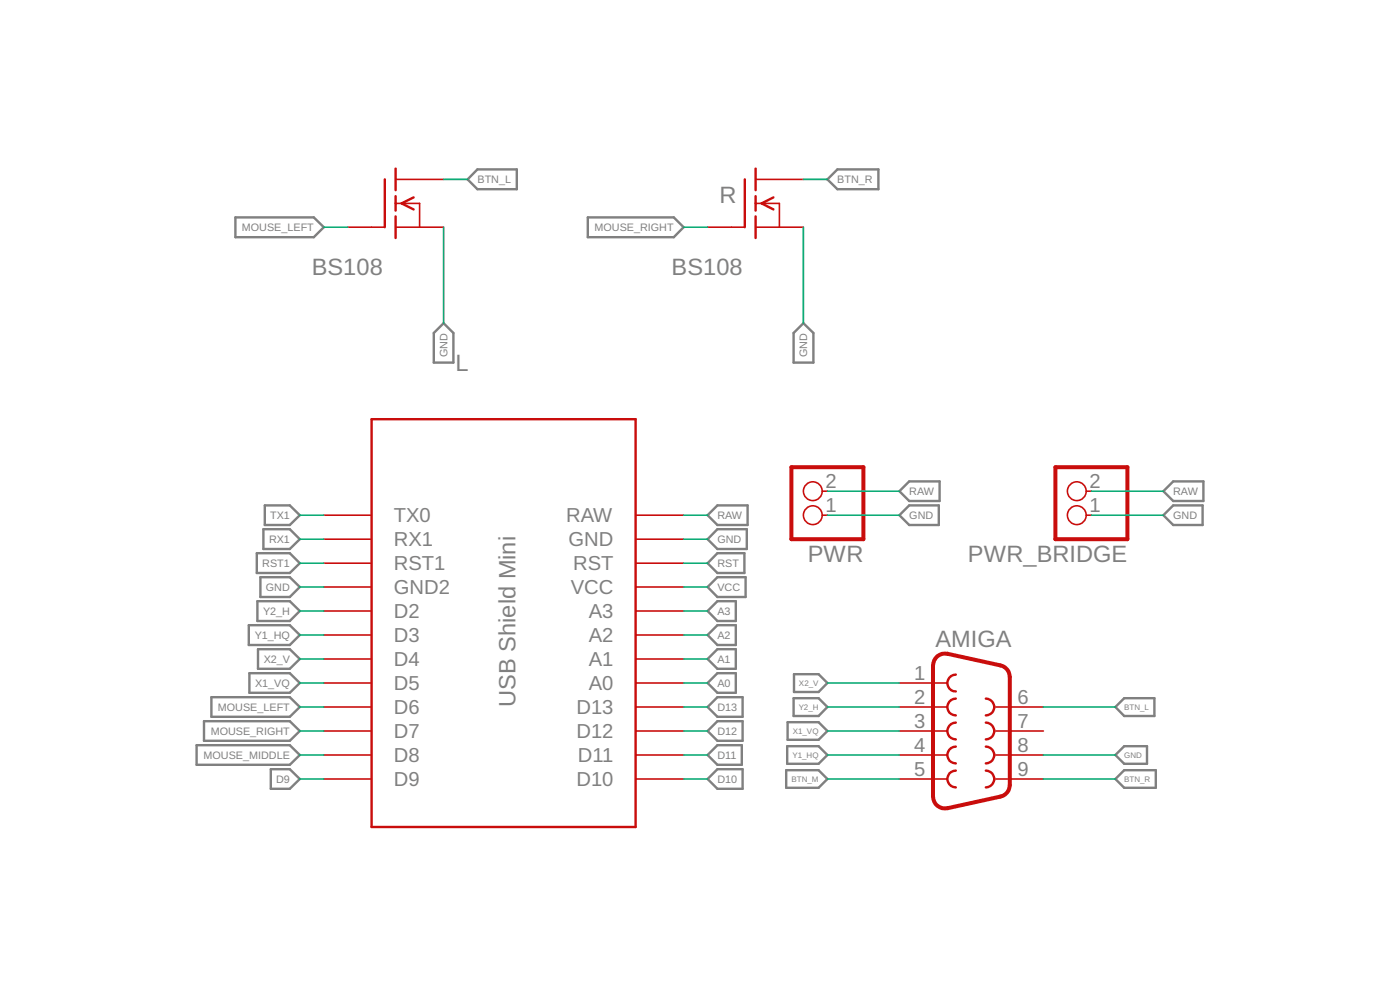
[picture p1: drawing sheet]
<svg xmlns="http://www.w3.org/2000/svg" width="148mm" height="105mm" viewBox="0 0 148 105" stroke-linecap="round" stroke-linejoin="round" font-family="sans-serif">
<g fill="none" stroke="#808080" stroke-width=".25">
<path d="M50.5 17.9h4.2v2.1h-4.2l-1-1zM88.6 17.9h4.4v2.1h-4.4l-1-1zM24.9 23h8.3l1.1 1-1.1 1.1h-8.3zM46.9 34.2l1.1 1v3.2h-2.1v-3.2zM62.2 23h9.1l1 1-1 1.1h-9.1zM84 35.2l1-1 1.1 1v3.2h-2.1zM27.2 58.5h3.5l1 1.1-1 1h-3.5zM27.9 56h2.8l1 1.1-1 1h-2.8zM28 53.5h2.7l1 1-1 1.1h-2.7zM75.9 53.5h3.2v2.1h-3.2l-1-1.1zM75.9 56h3.1v2.1h-3.1l-1-1zM75.9 58.5h2.9v2.1h-2.9l-1-1z"/>
<path d="M95.2 54.5l1-1h3.2v2.1h-3.2zM95.2 52l1-1.1h3.2v2.1h-3.2zM124.2 53.5h3.1v2.1h-3.1l-1.1-1.1zM124.2 50.9h3.2v2.1h-3.2l-1.1-1zM20.8 78.9h9.9l1 1-1 1h-9.9zM21.6 76.3h9.1l1 1.1-1 1h-9.1zM22.4 73.8h8.3l1 1-1 1.1h-8.3zM26.3 66.2h4.4l1 1-1 1.1h-4.4zM26.4 71.2h4.3l1 1.1-1 1h-4.3zM27.2 63.6h3.5l1 1.1-1 1h-3.5zM27.3 68.7h3.4l1 1-1 1.1h-3.4zM27.6 61.1h3.1l1 1-1 1.1h-3.1z"/>
<path d="M74.9 74.8l1-1h2.7v2.1h-2.7zM74.9 62.1l1-1h3v2.1h-3zM74.9 77.4l1-1.1h2.7v2.1h-2.7zM74.9 79.9l1-1h2.6v2h-2.6zM74.9 64.7l1-1.1h2v2.1h-2zM74.9 67.2l1-1h2v2.1h-2zM74.9 69.7l1-1h2v2.1h-2zM74.9 72.3l1-1.1h2v2.1h-2zM83.3 79h3.3l1 .9-1 .9h-3.3zM83.4 76.4h3.2l1 1-1 .9h-3.2zM84 73.9h2.6l1 .9-1 1h-2.6zM84 71.4h2.6l1 .9-1 .9h-2.6z"/>
<path d="M118 74.8l1-.9h3.2v1.9h-3.2zM118 79.9l1-.9h2.4v1.8h-2.4zM28.7 81.4h2l1 1-1 1.1h-2zM74.9 82.4l1-1h2.7v2.1h-2.7zM83.2 81.5h3.4l1 .9-1 1h-3.4zM118 82.4l1-.9h3.3v1.9h-3.3z"/>
</g>
<g fill="none" stroke="#c90d0c" stroke-width=".25">
<path d="M40.7 19v5M41.9 17.8v2.3M78.8 19v5M80 17.8v2.3M41.9 20.8v1.5M41.9 22.9v2.3M43.8 20.9l-1.3 .6 1.3 .7M80 20.8v1.5M80 22.9v2.3M81.9 20.9l-1.3 .6 1.3 .7M39.3 44.4h28v43.1h-28zM101.2 73.9a.89 .89 0 0 0-.9 .9 .89 .89 0 0 0 .9 .9"/>
<path d="M101.2 71.4a.89 .89 0 0 0-.9 .9 .89 .89 0 0 0 .9 .9M101.2 76.5a.89 .89 0 0 0-.9 .9 .89 .89 0 0 0 .9 .9M101.2 79a.89 .89 0 0 0-.9 .9 .89 .89 0 0 0 .9 .9M104.3 73.9a.89 .89 0 0 1 .9 .9 .89 .89 0 0 1-.9 .9M104.3 79a.89 .89 0 0 1 .9 .9 .89 .89 0 0 1-.9 .9M104.3 76.5a.89 .89 0 0 1 .9 .9 .89 .89 0 0 1-.9 .9M101.2 81.6a.89 .89 0 0 0-.9 .8 .89 .89 0 0 0 .9 .9M104.3 81.6a.89 .89 0 0 1 .9 .8 .89 .89 0 0 1-.9 .9"/>
</g>
<path d="M83.8 49.4h7.6v7.7h-7.6zM111.7 49.4h7.6v7.7h-7.6zM99.2 69.4a1.24 1.24 0 0 1 1.1-.2l5.6 1.2a1.26 1.26 0 0 1 1 1.3v11.4a1.26 1.26 0 0 1-1 1.2l-5.6 1.2a1.27 1.27 0 0 1-1.6-1.2v-13.9a1.33 1.33 0 0 1 .5-1z" fill="none" stroke="#c90d0c" stroke-width=".42"/>
<g fill="none" stroke="#c90d0c" stroke-width=".17">
<path d="M41.9 19h5M80 19h5M36.8 24h3.9M41.9 24h5M41.9 21.5h2.5v2.5M74.9 24h3.8M80 24h5M80 21.5h2.5v2.5M34.3 54.5h5M34.3 57.1h5M34.3 59.6h5M67.3 54.5h5"/>
<path d="M67.3 57.1h5M67.3 59.6h5M87 54.5h.6M87 52h.6M114.9 54.5h.6M114.9 52h.6M34.3 72.3h5M34.3 74.8h5M34.3 77.4h5M34.3 79.9h5M34.3 62.1h5M34.3 64.7h5"/>
<path d="M34.3 67.2h5M34.3 69.7h5M67.3 72.3h5M67.3 74.8h5M67.3 77.4h5M67.3 79.9h5M67.3 62.1h5M67.3 64.7h5M67.3 67.2h5M67.3 69.7h5M95.2 72.3h5.1M95.2 74.8h5.1"/>
<path d="M95.2 77.4h5.1M95.2 79.9h5.1M105.3 74.8h5.1M105.3 77.4h5.1M105.3 79.9h5.1M34.3 82.4h5M67.3 82.4h5M95.2 82.4h5.1M105.3 82.4h5.1"/>
<circle cx="86" cy="54.5" r=".99"/>
<circle cx="86" cy="52" r=".99"/>
<circle cx="114" cy="54.5" r=".99"/>
<circle cx="114" cy="52" r=".99"/>
</g>
<g fill="none" stroke="#0dab76" stroke-width=".17">
<path d="M46.9 19h2.6M85 19h2.6M34.3 24h2.5M46.9 24v10.2M72.3 24h2.6M85 24v10.2M31.7 54.5h2.6M31.7 57.1h2.6M31.7 59.6h2.6M72.3 54.5h2.6M72.3 57.1h2.6M72.3 59.6h2.6"/>
<path d="M87.6 54.5h7.6M87.6 52h7.6M115.5 54.5h7.6M115.5 52h7.6M31.7 74.8h2.6M31.7 79.9h2.6M31.7 62.1h2.6M31.7 77.4h2.6M31.7 64.7h2.6M31.7 67.2h2.6M31.7 72.3h2.6M31.7 69.7h2.6"/>
<path d="M72.3 74.8h2.6M72.3 79.9h2.6M72.3 62.1h2.6M72.3 77.4h2.6M72.3 64.7h2.6M72.3 67.2h2.6M72.3 72.3h2.6M72.3 69.7h2.6M87.6 74.8h7.6M87.6 79.9h7.6M87.6 77.4h7.6M87.6 72.3h7.6"/>
<path d="M110.4 74.8h7.6M110.4 79.9h7.6M31.7 82.4h2.6M72.3 82.4h2.6M87.6 82.4h7.6M110.4 82.4h7.6"/>
</g>
<g font-size="2.5" fill="#808080">
<text x="76.1" y="21.5">R</text>
<text x="33" y="29.1">BS108</text>
<text x="71.1" y="29.1">BS108</text>
<text x="48.2" y="39.3">L</text>
<text x="85.5" y="59.5">PWR</text>
<text x="102.4" y="59.5">PWR_BRIDGE</text>
<text x="99" y="68.5">AMIGA</text>
<text x="54.6" y="74.8" transform="rotate(-90 54.6 74.8)">USB Shield Mini</text>
</g>
<g font-size="2.1" fill="#808080">
<text x="87.4" y="51.6">2</text>
<text x="115.3" y="51.6">2</text>
<text x="41.7" y="55.3">TX0</text>
<text x="41.7" y="57.8">RX1</text>
<text x="59.9" y="55.3">RAW</text>
<text x="60.2" y="57.8">GND</text>
<text x="87.4" y="54.2">1</text>
<text x="115.3" y="54.2">1</text>
<text x="41.7" y="60.4">RST1</text>
<text x="41.7" y="62.9">GND2</text>
<text x="41.7" y="65.4">D2</text>
<text x="60.4" y="62.9">VCC</text>
<text x="60.7" y="60.4">RST</text>
<text x="62.3" y="65.4">A3</text>
<text x="41.7" y="68">D3</text>
<text x="41.7" y="70.5">D4</text>
<text x="62.3" y="68">A2</text>
<text x="62.3" y="70.5">A1</text>
<text x="96.7" y="71.9">1</text>
<text x="41.7" y="73.1">D5</text>
<text x="41.7" y="75.6">D6</text>
<text x="61" y="75.6">D13</text>
<text x="62.3" y="73.1">A0</text>
<text x="96.7" y="74.5">2</text>
<text x="96.7" y="77">3</text>
<text x="107.7" y="74.5">6</text>
<text x="107.7" y="77">7</text>
<text x="41.7" y="78.1">D7</text>
<text x="41.7" y="80.7">D8</text>
<text x="41.7" y="83.2">D9</text>
<text x="61" y="78.1">D12</text>
<text x="61" y="83.2">D10</text>
<text x="61.2" y="80.7">D11</text>
<text x="96.7" y="79.5">4</text>
<text x="96.7" y="82.1">5</text>
<text x="107.7" y="79.5">8</text>
<text x="107.7" y="82.1">9</text>
</g>
<g font-size="1.1" fill="#808080">
<text x="50.5" y="19.4">BTN_L</text>
<text x="88.6" y="19.4">BTN_R</text>
<text x="25.6" y="24.5">MOUSE_LEFT</text>
<text x="62.9" y="24.5">MOUSE_RIGHT</text>
<text x="47.4" y="37.8" transform="rotate(-90 47.4 37.8)">GND</text>
<text x="85.4" y="37.8" transform="rotate(-90 85.4 37.8)">GND</text>
<text x="96.2" y="52.4">RAW</text>
<text x="124.2" y="52.4">RAW</text>
<text x="27.8" y="60">RST1</text>
<text x="28.5" y="57.5">RX1</text>
<text x="28.6" y="54.9">TX1</text>
<text x="75.9" y="57.5">GND</text>
<text x="75.9" y="54.9">RAW</text>
<text x="96.2" y="54.9">GND</text>
<text x="124.2" y="54.9">GND</text>
<text x="27.8" y="65.1">Y2_H</text>
<text x="28.1" y="62.5">GND</text>
<text x="75.9" y="62.5">VCC</text>
<text x="75.9" y="65.1">A3</text>
<text x="75.9" y="60">RST</text>
<text x="27" y="67.6">Y1_HQ</text>
<text x="27.9" y="70.1">X2_V</text>
<text x="75.9" y="67.6">A2</text>
<text x="75.9" y="70.2">A1</text>
<text x="22.3" y="77.8">MOUSE_RIGHT</text>
<text x="23.1" y="75.2">MOUSE_LEFT</text>
<text x="27" y="72.7">X1_VQ</text>
<text x="75.9" y="72.7">A0</text>
<text x="75.9" y="75.2">D13</text>
<text x="75.9" y="77.8">D12</text>
<text x="21.5" y="80.3">MOUSE_MIDDLE</text>
<text x="29.2" y="82.8">D9</text>
<text x="75.9" y="80.3">D11</text>
<text x="75.9" y="82.8">D10</text>
</g>
<g font-size=".8" fill="#808080">
<text x="83.9" y="77.7">X1_VQ</text>
<text x="84.5" y="75.1">Y2_H</text>
<text x="84.6" y="72.6">X2_V</text>
<text x="119" y="75.1">BTN_L</text>
<text x="83.8" y="82.8">BTN_M</text>
<text x="83.9" y="80.2">Y1_HQ</text>
<text x="119" y="80.2">GND</text>
<text x="119" y="82.7">BTN_R</text>
</g>
</svg>
